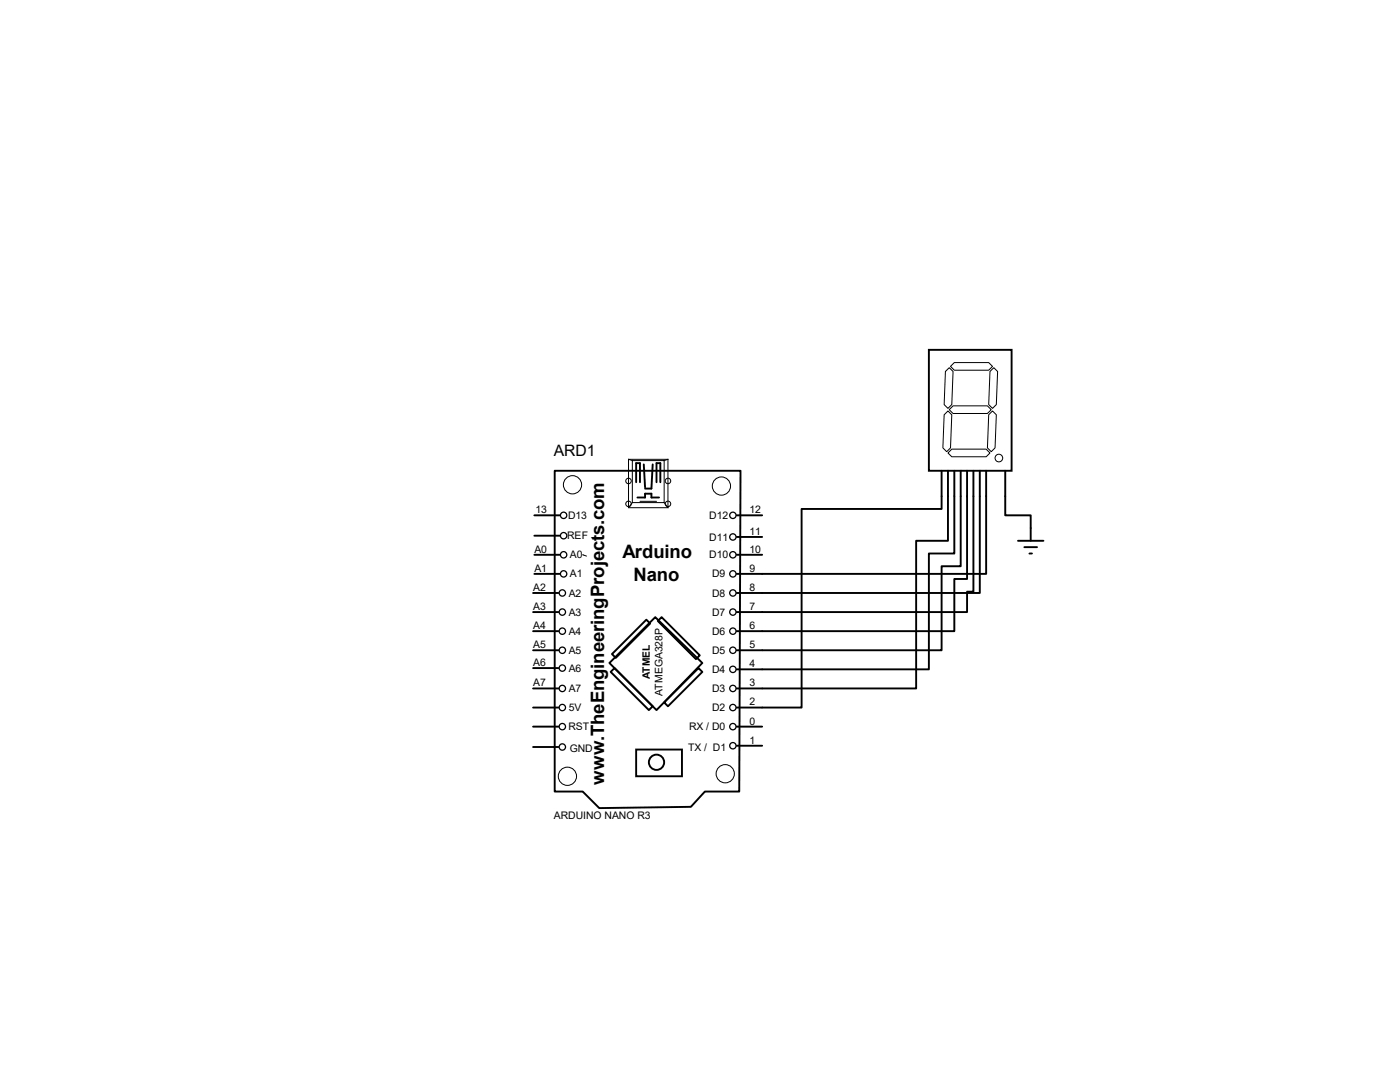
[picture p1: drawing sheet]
<svg xmlns="http://www.w3.org/2000/svg" width="279mm" height="216mm" viewBox="0 0 279 216" stroke-linecap="round" stroke-linejoin="round" font-family="sans-serif">
<g fill="none" stroke="#000" stroke-width=".38">
<path d="M185.4 69.8h16.5v24.1h-16.5zM110.7 93.9h37.1l-.3 64h-6.8l-2.8 3.1-18.3 .2-3.3-3.3h-5.6zM127 96.2v-3.8h.7v3.8M127.2 99.3h1.5v-.8h1.3v.8h1.5M128.5 92.7l.2 4.5M130.3 92.7l-.3 4.8h-1.3M131 96.2v-3.8h.8v3.8M187.9 93.9v7.7h-27.9v39.6h-13M189.2 93.9v14h-6.4v29.5h-35.8M190.5 93.9v16.5h-5.1v23.2h-38.4M191.7 93.9v19.1h-3.8v16.8h-40.9M193 93.9v21.6h-2.5v10.4h-43.5"/>
<path d="M194.3 93.9v24.2h-1.3v4h-46M195.5 93.9v24.4h-48.5M196.8 93.9v20.6h-49.8M200.6 93.9v8.9h5.1v5.1M106.4 118.3h5.1M106.6 114.5h5.1M106.6 110.7h5.1M106.6 102.8h5.1M106.6 106.9h5.1M147 110.7h5.1M147 107.1h5.1M147 102.8h5.1"/>
<path d="M203.2 107.9h5M204.4 109.2h2.6M205.4 110.4h.6M106.4 137.4h5.1M106.4 129.8h5.1M106.4 125.9h5.1M106.4 122.1h5.1M106.4 133.3h5.1M121.6 132.3l9.2-9.2 9.4 9.2-9.2 9.4zM122.6 133.3l7.7 7.6-.8 .8-7.6-7.6zM129 123.7l.8 .7-6.9 6.9-.8-.8zM131.3 123.9l.7-.8 7.7 7.7-.8 .7z"/>
<path d="M106.4 145h5.1M106.4 141.2h5.1M106.4 149.1h5.1M127 149.6h9.1v5.3h-9.1zM132.5 140.2l6.9-6.9 .8 .8-6.9 6.8zM147 145h5.1M147 148.8h5.1"/>
<circle cx="131" cy="152.1" r="1.52"/>
</g>
<g fill="none" stroke="#000" stroke-width=".2">
<path d="M188.7 74.1l.7-.7 .8 .7-.3 6.6-.7 .8-.8-.8zM189.7 73.1l.8-.8h6.8l.8 .8-.8 .8h-6.8zM197.6 74.1l.7-.7 .8 .7-.3 6.6-.7 .8-.8-.8zM125.4 91.7h7.9v9.6h-7.9zM125.5 91.7l.7 .2M126.2 91.9h6.3v8.4h-6.3zM133.3 91.7l-.8 .2M188.4 82.8l.8-.8 .7 .8-.2 6.6-.8 .7-.7-.7zM189.2 90.4l.7-.8h6.9l.8 .8-.8 .7h-6.9zM189.4 81.7l.8-.7h6.9l.7 .7-.7 .8h-6.9zM197.3 82.8l.8-.8 .7 .8-.2 6.6-.8 .7-.7-.7zM116.3 110.7l.8 .3"/>
<path d="M126.2 100.3l-.8 1M127.7 100h3.3M132.5 100.3l.8 1"/>
<circle cx="114.3" cy="96.7" r="1.82"/>
<circle cx="125.4" cy="96" r=".55"/>
<circle cx="133.3" cy="96" r=".55"/>
<circle cx="144" cy="97" r="1.82"/>
<circle cx="199.3" cy="91.4" r=".76"/>
<circle cx="125.4" cy="100.5" r=".55"/>
<circle cx="133.3" cy="100.5" r=".55"/>
<circle cx="113.2" cy="154.9" r="1.82"/>
<circle cx="144.7" cy="154.4" r="1.82"/>
</g>
<g fill="none" stroke="#000" stroke-width=".25">
<circle cx="112.2" cy="118.3" r=".64"/>
<circle cx="112.5" cy="102.8" r=".64"/>
<circle cx="112.5" cy="106.9" r=".64"/>
<circle cx="112.5" cy="110.7" r=".64"/>
<circle cx="112.5" cy="114.5" r=".64"/>
<circle cx="146.3" cy="102.8" r=".64"/>
<circle cx="146.3" cy="114.5" r=".64"/>
<circle cx="146.3" cy="118.3" r=".64"/>
<circle cx="146.3" cy="110.7" r=".64"/>
<circle cx="146.3" cy="107.1" r=".64"/>
<circle cx="112.2" cy="133.3" r=".64"/>
<circle cx="112.2" cy="129.8" r=".64"/>
<circle cx="112.2" cy="125.9" r=".64"/>
<circle cx="112.2" cy="122.1" r=".64"/>
<circle cx="112.2" cy="137.4" r=".64"/>
<circle cx="146.3" cy="129.8" r=".64"/>
<circle cx="146.3" cy="122.1" r=".64"/>
<circle cx="146.3" cy="133.6" r=".64"/>
<circle cx="146.3" cy="125.9" r=".64"/>
<circle cx="146.3" cy="137.4" r=".64"/>
<circle cx="112.2" cy="141.2" r=".64"/>
<circle cx="112.2" cy="145" r=".64"/>
<circle cx="112.2" cy="149.1" r=".64"/>
<circle cx="146.3" cy="141.2" r=".64"/>
<circle cx="146.3" cy="145" r=".64"/>
<circle cx="146.3" cy="148.8" r=".64"/>
</g>
<g font-size="3.7">
<text x="124.2" y="111.3">Arduino</text>
<text x="126.4" y="115.9">Nano</text>
<text x="120.6" y="156.6" transform="rotate(-90 120.6 156.6)">www.TheEngineeringProjects.com</text>
</g>
<text font-size="3.1" x="110.5" y="90.9">ARD1</text>
<g font-size="2.1">
<text x="106.8" y="102.4">13</text>
<text x="113.2" y="107.6">REF</text>
<text x="113.4" y="103.5">D13</text>
<text x="141.6" y="103.5">D12</text>
<text x="141.6" y="107.9">D11</text>
<text x="149.6" y="106.7">11</text>
<text x="149.6" y="102.4">12</text>
<text x="106.6" y="110.3">A0</text>
<text x="113.7" y="111.4">A0</text>
<text x="141.6" y="111.4">D10</text>
<text x="149.6" y="110.3">10</text>
<text x="106.4" y="117.9">A2</text>
<text x="106.6" y="114.1">A1</text>
<text x="113.5" y="119">A2</text>
<text x="113.7" y="115.2">A1</text>
<text x="142.1" y="115.2">D9</text>
<text x="142.1" y="119">D8</text>
<text x="149.6" y="117.9">8</text>
<text x="149.6" y="114.1">9</text>
<text x="106.4" y="125.5">A4</text>
<text x="106.4" y="121.7">A3</text>
<text x="113.5" y="122.9">A3</text>
<text x="142.1" y="122.9">D7</text>
<text x="149.6" y="125.5">6</text>
<text x="149.6" y="121.7">7</text>
<text x="106.4" y="129.3">A5</text>
<text x="113.5" y="130.5">A5</text>
<text x="113.5" y="126.7">A4</text>
<text x="142.1" y="126.7">D6</text>
<text x="142.1" y="130.5">D5</text>
<text x="149.6" y="129.3">5</text>
<text x="106.4" y="132.9">A6</text>
<text x="106.4" y="136.9">A7</text>
<text x="113.5" y="134">A6</text>
<text x="142.1" y="134.3">D4</text>
<text x="149.6" y="136.9">3</text>
<text x="149.6" y="133.1">4</text>
<text x="113.5" y="141.9">5V</text>
<text x="113.5" y="138.1">A7</text>
<text x="132.2" y="138.8" transform="rotate(-90 132.2 138.8)">ATMEGA328P</text>
<text x="142.1" y="138.1">D3</text>
<text x="142.1" y="141.9">D2</text>
<text x="149.6" y="140.8">2</text>
<text x="113.5" y="145.7">RST</text>
<text x="137.3" y="149.8">TX / D1</text>
<text x="137.5" y="145.7">RX / D0</text>
<text x="149.6" y="144.6">0</text>
<text x="149.6" y="148.4">1</text>
<text x="113.7" y="150">GND</text>
<text x="110.5" y="163.3">ARDUINO NANO R3</text>
</g>
<text font-size="2" x="129.7" y="135.5" transform="rotate(-90 129.7 135.5)">ATMEL</text>
</svg>
